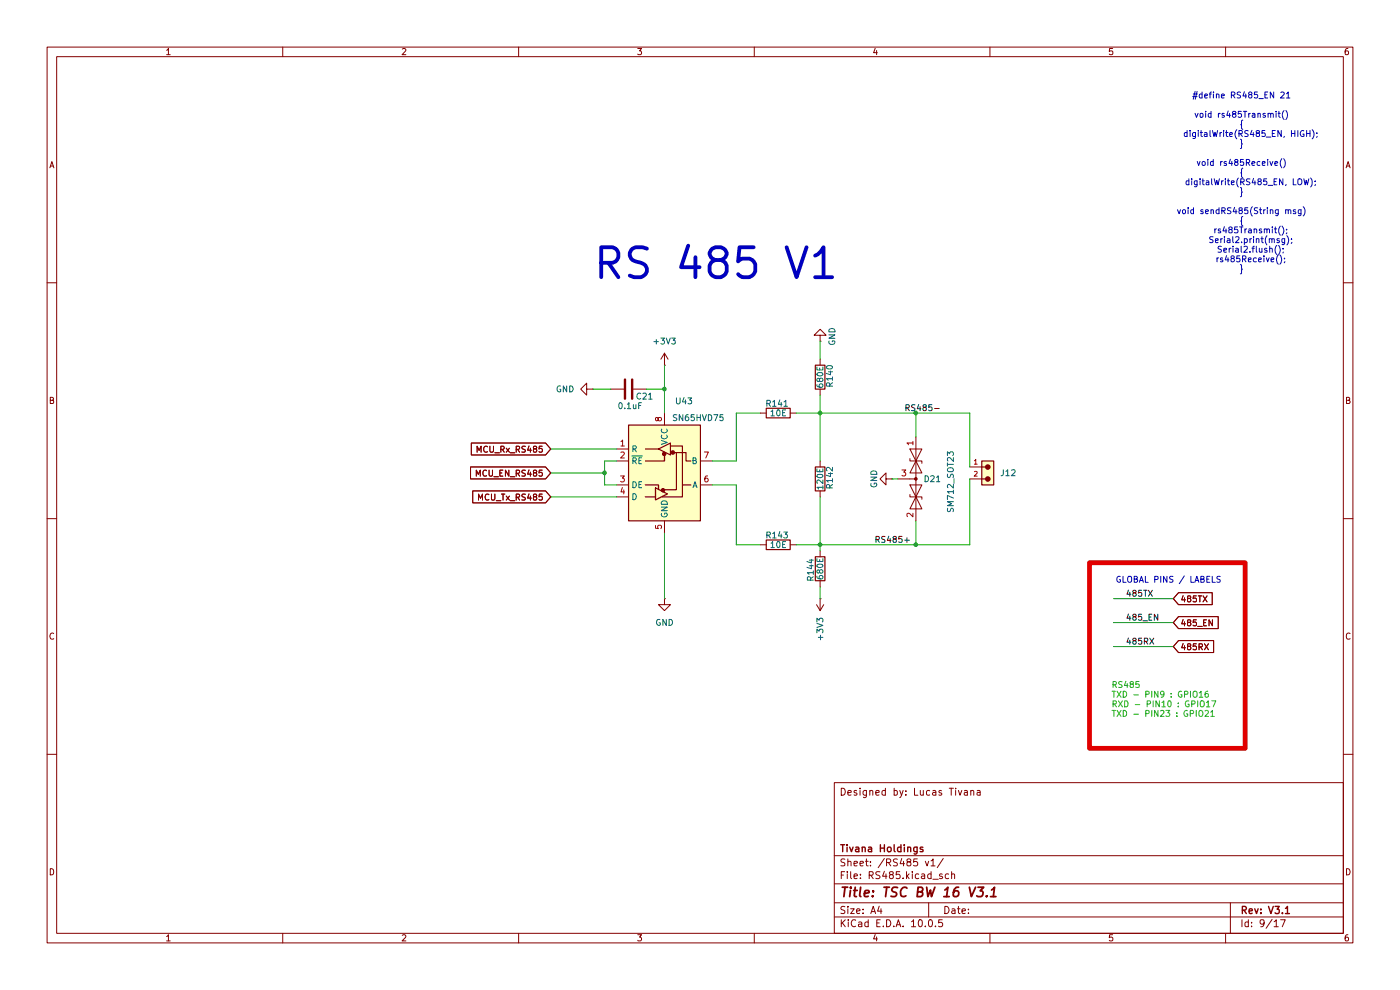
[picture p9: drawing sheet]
(kicad_sch
 (version 20260306)
 (generator "eeschema")
 (generator_version "10.0")
 (paper "A4")
 (title_block
  (title "TSC BW 16 V3.1")
  (rev "V3.1")
  (company "Tivana Holdings")
  (comment 4 "Designed by: Lucas Tivana"))
 (lib_symbols
  (symbol "Device:C"
   (pin_numbers (hide yes))
   (pin_names
    (offset 0.254)) (exclude_from_sim no) (in_bom yes) (on_board yes)
   (in_pos_files yes)
   (duplicate_pin_numbers_are_jumpers no)
   (property "Reference" "C" (at 0.635 2.54 0) (show_name no) (do_not_autoplace no) (effects (font (size 1.27 1.27)) (justify left)))
   (property "Value" "C" (at 0.635 -2.54 0) (show_name no) (do_not_autoplace no) (effects (font (size 1.27 1.27)) (justify left)))
   (property "Footprint" "" (at 0.9652 -3.81 0) (show_name no) (do_not_autoplace no) (hide yes) (effects (font (size 1.27 1.27))))
   (property "Datasheet" "" (at 0 0 0) (show_name no) (do_not_autoplace no) (hide yes) (effects (font (size 1.27 1.27))))
   (property "Description" "Unpolarized capacitor" (at 0 0 0) (show_name no) (do_not_autoplace no) (hide yes) (effects (font (size 1.27 1.27))))
   (symbol "C_0_1"
    (polyline (pts (xy -2.032 0.762) (xy 2.032 0.762)) (stroke (width 0.508) (type default)) (fill (type none)))
    (polyline (pts (xy -2.032 -0.762) (xy 2.032 -0.762)) (stroke (width 0.508) (type default)) (fill (type none))))
   (symbol "C_1_1"
    (pin passive line (at 0 3.81 270) (length 2.794) (name "" (effects (font (size 1.27 1.27)))) (number "1" (effects (font (size 1.27 1.27)))))
    (pin passive line (at 0 -3.81 90) (length 2.794) (name "" (effects (font (size 1.27 1.27)))) (number "2" (effects (font (size 1.27 1.27))))))
   (embedded_fonts no))
  (symbol "Device:R"
   (pin_numbers (hide yes))
   (pin_names
    (offset 0)) (exclude_from_sim no) (in_bom yes) (on_board yes)
   (in_pos_files yes)
   (duplicate_pin_numbers_are_jumpers no)
   (property "Reference" "R" (at 2.032 0 90) (show_name no) (do_not_autoplace no) (effects (font (size 1.27 1.27))))
   (property "Value" "R" (at 0 0 90) (show_name no) (do_not_autoplace no) (effects (font (size 1.27 1.27))))
   (property "Footprint" "" (at -1.778 0 90) (show_name no) (do_not_autoplace no) (hide yes) (effects (font (size 1.27 1.27))))
   (property "Datasheet" "" (at 0 0 0) (show_name no) (do_not_autoplace no) (hide yes) (effects (font (size 1.27 1.27))))
   (property "Description" "Resistor" (at 0 0 0) (show_name no) (do_not_autoplace no) (hide yes) (effects (font (size 1.27 1.27))))
   (symbol "R_0_1"
    (rectangle (start -1.016 -2.54) (end 1.016 2.54) (stroke (width 0.254) (type default)) (fill (type none))))
   (symbol "R_1_1"
    (pin passive line (at 0 3.81 270) (length 1.27) (name "" (effects (font (size 1.27 1.27)))) (number "1" (effects (font (size 1.27 1.27)))))
    (pin passive line (at 0 -3.81 90) (length 1.27) (name "" (effects (font (size 1.27 1.27)))) (number "2" (effects (font (size 1.27 1.27))))))
   (embedded_fonts no))
  (symbol "Diode:SM712_SOT23"
   (pin_names
    (offset 1.016) (hide yes)) (exclude_from_sim no) (in_bom yes) (on_board yes)
   (in_pos_files yes)
   (duplicate_pin_numbers_are_jumpers no)
   (property "Reference" "D" (at 0 4.445 0) (show_name no) (do_not_autoplace no) (effects (font (size 1.27 1.27))))
   (property "Value" "SM712_SOT23" (at 0 2.54 0) (show_name no) (do_not_autoplace no) (effects (font (size 1.27 1.27))))
   (property "Footprint" "Package_TO_SOT_SMD:SOT-23" (at 0 -8.89 0) (show_name no) (do_not_autoplace no) (hide yes) (effects (font (size 1.27 1.27))))
   (property "Datasheet" "https://www.littelfuse.com/~/media/electronics/datasheets/tvs_diode_arrays/littelfuse_tvs_diode_array_sm712_datasheet.pdf.pdf" (at -3.81 0 0) (show_name no) (do_not_autoplace no) (hide yes) (effects (font (size 1.27 1.27))))
   (property "Description" "7V/12V, 600W Asymmetrical TVS Diode Array, SOT-23" (at 0 0 0) (show_name no) (do_not_autoplace no) (hide yes) (effects (font (size 1.27 1.27))))
   (symbol "SM712_SOT23_0_0"
    (polyline (pts (xy 0 -1.27) (xy 0 0)) (stroke (width 0) (type default)) (fill (type none))))
   (symbol "SM712_SOT23_0_1"
    (polyline (pts (xy -6.35 0) (xy 6.35 0)) (stroke (width 0) (type default)) (fill (type none)))
    (polyline (pts (xy -6.35 -1.27) (xy -1.27 1.27) (xy -1.27 -1.27) (xy -6.35 1.27) (xy -6.35 -1.27)) (stroke (width 0.2032) (type default)) (fill (type none)))
    (polyline (pts (xy -3.302 1.27) (xy -3.81 1.27) (xy -3.81 -1.27) (xy -4.318 -1.27)) (stroke (width 0.2032) (type default)) (fill (type none)))
    (circle (center 0 0) (radius 0.254) (stroke (width 0) (type default)) (fill (type outline)))
    (polyline (pts (xy 1.27 -1.27) (xy 1.27 1.27) (xy 6.35 -1.27) (xy 6.35 1.27) (xy 1.27 -1.27)) (stroke (width 0.2032) (type default)) (fill (type none)))
    (polyline (pts (xy 4.318 1.27) (xy 3.81 1.27) (xy 3.81 -1.27) (xy 3.302 -1.27)) (stroke (width 0.2032) (type default)) (fill (type none))))
   (symbol "SM712_SOT23_1_1"
    (pin passive line (at -8.89 0 0) (length 2.54) (name "A1" (effects (font (size 1.27 1.27)))) (number "1" (effects (font (size 1.27 1.27)))))
    (pin passive line (at 8.89 0 180) (length 2.54) (name "A2" (effects (font (size 1.27 1.27)))) (number "2" (effects (font (size 1.27 1.27)))))
    (pin input line (at 0 -3.81 90) (length 2.54) (name "common" (effects (font (size 1.27 1.27)))) (number "3" (effects (font (size 1.27 1.27))))))
   (embedded_fonts no))
  (symbol "Interface_UART:SN65HVD11HD" (exclude_from_sim no) (in_bom yes) (on_board yes)
   (in_pos_files yes)
   (duplicate_pin_numbers_are_jumpers no)
   (property "Reference" "U" (at -7.62 12.7 0) (show_name no) (do_not_autoplace no) (effects (font (size 1.27 1.27))))
   (property "Value" "SN65HVD11HD" (at 2.54 12.7 0) (show_name no) (do_not_autoplace no) (effects (font (size 1.27 1.27)) (justify left)))
   (property "Footprint" "Package_SO:SOIC-8_3.9x4.9mm_P1.27mm" (at 0 22.86 0) (show_name no) (do_not_autoplace no) (hide yes) (effects (font (size 1.27 1.27))))
   (property "Datasheet" "http://www.ti.com/lit/ds/symlink/sn65hvd11-ht.pdf" (at 0 25.4 0) (show_name no) (do_not_autoplace no) (hide yes) (effects (font (size 1.27 1.27))))
   (property "Description" "3.3V, RS-485 Transceiver, SOIC-8" (at 0 0 0) (show_name no) (do_not_autoplace no) (hide yes) (effects (font (size 1.27 1.27))))
   (symbol "SN65HVD11HD_0_1"
    (rectangle (start -7.62 10.16) (end 7.62 -10.16) (stroke (width 0.254) (type default)) (fill (type background)))
    (polyline (pts (xy -4.064 5.08) (xy -1.27 5.08)) (stroke (width 0.254) (type default)) (fill (type none)))
    (polyline (pts (xy -4.064 -2.54) (xy -1.27 -2.54) (xy -1.27 -3.175)) (stroke (width 0.254) (type default)) (fill (type none)))
    (polyline (pts (xy -4.064 -5.08) (xy -1.905 -5.08)) (stroke (width 0.254) (type default)) (fill (type none)))
    (polyline (pts (xy -1.905 -3.175) (xy -1.905 -5.715) (xy 0.635 -4.445) (xy -1.905 -3.175)) (stroke (width 0.254) (type default)) (fill (type none)))
    (polyline (pts (xy -1.27 5.08) (xy 1.27 6.35) (xy 1.27 3.81) (xy -1.27 5.08)) (stroke (width 0.254) (type default)) (fill (type none)))
    (polyline (pts (xy -1.27 -3.2004) (xy -1.27 -3.4544)) (stroke (width 0.254) (type default)) (fill (type none)))
    (polyline (pts (xy -0.508 -5.08) (xy 3.81 -5.08) (xy 3.81 -2.54) (xy 5.588 -2.54)) (stroke (width 0.254) (type default)) (fill (type none)))
    (circle (center -0.3048 -3.683) (radius 0.3556) (stroke (width 0.254) (type default)) (fill (type outline)))
    (circle (center -0.0254 4.0386) (radius 0.3556) (stroke (width 0.254) (type default)) (fill (type outline)))
    (polyline (pts (xy 0 3.81) (xy 0 2.54) (xy -4.064 2.54)) (stroke (width 0.254) (type default)) (fill (type none)))
    (polyline (pts (xy 1.27 5.715) (xy 3.81 5.715) (xy 3.81 -2.54)) (stroke (width 0.254) (type default)) (fill (type none)))
    (rectangle (start 1.27 3.175) (end 1.27 3.175) (stroke (width 0) (type default)) (fill (type none)))
    (circle (center 1.778 4.318) (radius 0.3556) (stroke (width 0.254) (type default)) (fill (type outline)))
    (polyline (pts (xy 2.032 4.318) (xy 4.572 4.318) (xy 4.572 2.54) (xy 5.588 2.54)) (stroke (width 0.254) (type default)) (fill (type none)))
    (polyline (pts (xy 2.54 4.318) (xy 2.54 -3.556) (xy -0.254 -3.556)) (stroke (width 0.254) (type default)) (fill (type none))))
   (symbol "SN65HVD11HD_1_1"
    (pin output line (at -10.16 5.08 0) (length 2.54) (name "R" (effects (font (size 1.27 1.27)))) (number "1" (effects (font (size 1.27 1.27)))))
    (pin input line (at -10.16 2.54 0) (length 2.54) (name "~{RE}" (effects (font (size 1.27 1.27)))) (number "2" (effects (font (size 1.27 1.27)))))
    (pin input line (at -10.16 -2.54 0) (length 2.54) (name "DE" (effects (font (size 1.27 1.27)))) (number "3" (effects (font (size 1.27 1.27)))))
    (pin input line (at -10.16 -5.08 0) (length 2.54) (name "D" (effects (font (size 1.27 1.27)))) (number "4" (effects (font (size 1.27 1.27)))))
    (pin power_in line (at 0 -12.7 90) (length 2.54) (name "GND" (effects (font (size 1.27 1.27)))) (number "5" (effects (font (size 1.27 1.27)))))
    (pin bidirectional line (at 10.16 -2.54 180) (length 2.54) (name "A" (effects (font (size 1.27 1.27)))) (number "6" (effects (font (size 1.27 1.27)))))
    (pin bidirectional line (at 10.16 2.54 180) (length 2.54) (name "B" (effects (font (size 1.27 1.27)))) (number "7" (effects (font (size 1.27 1.27)))))
    (pin power_in line (at 0 12.7 270) (length 2.54) (name "VCC" (effects (font (size 1.27 1.27)))) (number "8" (effects (font (size 1.27 1.27))))))
   (embedded_fonts no))
  (symbol "pluggable_terminal_connector_2:691312510002"
   (pin_names
    (offset 1.016)) (exclude_from_sim no) (in_bom yes) (on_board yes)
   (in_pos_files yes)
   (duplicate_pin_numbers_are_jumpers no)
   (property "Reference" "J" (at -4.99 -1.205 0) (show_name no) (do_not_autoplace no) (effects (font (size 1.27 1.27)) (justify right bottom)))
   (property "Value" "691312510002" (at -4.95 -3.01 0) (show_name no) (do_not_autoplace no) (effects (font (size 1.27 1.27)) (justify right bottom)))
   (property "Footprint" "691312510002:691312510002" (at 0 0 0) (show_name no) (do_not_autoplace no) (hide yes) (effects (font (size 1.27 1.27)) (justify bottom)))
   (property "Datasheet" "" (at 0 0 0) (show_name no) (do_not_autoplace no) (hide yes) (effects (font (size 1.27 1.27))))
   (property "Description" "" (at 0 0 0) (show_name no) (do_not_autoplace no) (hide yes) (effects (font (size 1.27 1.27))))
   (property "MF" "Würth Elektronik" (at 0 0 0) (show_name no) (do_not_autoplace no) (hide yes) (effects (font (size 1.27 1.27)) (justify bottom)))
   (property "Description_1" "312; 5.08mm Pitch Straight Pluggable Term Block, PCB Header, Through Hole, 2 Way | Wurth Electronics 691312510002" (at 0 0 0) (show_name no) (do_not_autoplace no) (hide yes) (effects (font (size 1.27 1.27)) (justify bottom)))
   (property "Package" "None" (at 0 0 0) (show_name no) (do_not_autoplace no) (hide yes) (effects (font (size 1.27 1.27)) (justify bottom)))
   (property "Price" "None" (at 0 0 0) (show_name no) (do_not_autoplace no) (hide yes) (effects (font (size 1.27 1.27)) (justify bottom)))
   (property "SnapEDA_Link" "https://www.snapeda.com/parts/691312510002/W%25C3%25BCrth+Elektronik+Midcom/view-part/?ref=snap" (at 0 0 0) (show_name no) (do_not_autoplace no) (hide yes) (effects (font (size 1.27 1.27)) (justify bottom)))
   (property "MP" "691312510002" (at 0 0 0) (show_name no) (do_not_autoplace no) (hide yes) (effects (font (size 1.27 1.27)) (justify bottom)))
   (property "Availability" "In Stock" (at 0 0 0) (show_name no) (do_not_autoplace no) (hide yes) (effects (font (size 1.27 1.27)) (justify bottom)))
   (property "Check_prices" "https://www.snapeda.com/parts/691312510002/W%25C3%25BCrth+Elektronik+Midcom/view-part/?ref=eda" (at 0 0 0) (show_name no) (do_not_autoplace no) (hide yes) (effects (font (size 1.27 1.27)) (justify bottom)))
   (symbol "691312510002_0_0"
    (rectangle (start -3.81 -2.54) (end 1.27 0) (stroke (width 0.254) (type default)) (fill (type background)))
    (circle (center -2.54 -1.27) (radius 0.254) (stroke (width 0.635) (type default)) (fill (type none)))
    (polyline (pts (xy -2.54 -1.27) (xy -2.54 -2.54)) (stroke (width 0.254) (type default)) (fill (type none)))
    (polyline (pts (xy 0 -1.27) (xy 0 -2.54)) (stroke (width 0.254) (type default)) (fill (type none)))
    (circle (center 0 -1.27) (radius 0.254) (stroke (width 0.635) (type default)) (fill (type none)))
    (pin passive line (at -2.54 -5.08 90) (length 2.54) (name "" (effects (font (size 1.016 1.016)))) (number "1" (effects (font (size 1.016 1.016)))))
    (pin passive line (at 0 -5.08 90) (length 2.54) (name "" (effects (font (size 1.016 1.016)))) (number "2" (effects (font (size 1.016 1.016))))))
   (embedded_fonts no))
  (symbol "power:+3V3"
   (power global)
   (pin_numbers (hide yes))
   (pin_names
    (offset 0) (hide yes)) (exclude_from_sim no) (in_bom yes) (on_board yes)
   (in_pos_files yes)
   (duplicate_pin_numbers_are_jumpers no)
   (property "Reference" "#PWR" (at 0 -3.81 0) (show_name no) (do_not_autoplace no) (hide yes) (effects (font (size 1.27 1.27))))
   (property "Value" "+3V3" (at 0 3.556 0) (show_name no) (do_not_autoplace no) (effects (font (size 1.27 1.27))))
   (property "Footprint" "" (at 0 0 0) (show_name no) (do_not_autoplace no) (hide yes) (effects (font (size 1.27 1.27))))
   (property "Datasheet" "" (at 0 0 0) (show_name no) (do_not_autoplace no) (hide yes) (effects (font (size 1.27 1.27))))
   (property "Description" "Power symbol creates a global label with name \"+3V3\"" (at 0 0 0) (show_name no) (do_not_autoplace no) (hide yes) (effects (font (size 1.27 1.27))))
   (symbol "+3V3_0_1"
    (polyline (pts (xy -0.762 1.27) (xy 0 2.54)) (stroke (width 0) (type default)) (fill (type none)))
    (polyline (pts (xy 0 2.54) (xy 0.762 1.27)) (stroke (width 0) (type default)) (fill (type none)))
    (polyline (pts (xy 0 0) (xy 0 2.54)) (stroke (width 0) (type default)) (fill (type none))))
   (symbol "+3V3_1_1"
    (pin power_in line (at 0 0 90) (length 0) (name "" (effects (font (size 1.27 1.27)))) (number "1" (effects (font (size 1.27 1.27))))))
   (embedded_fonts no))
  (symbol "power:GND"
   (power global)
   (pin_numbers (hide yes))
   (pin_names
    (offset 0) (hide yes)) (exclude_from_sim no) (in_bom yes) (on_board yes)
   (in_pos_files yes)
   (duplicate_pin_numbers_are_jumpers no)
   (property "Reference" "#PWR" (at 0 -6.35 0) (show_name no) (do_not_autoplace no) (hide yes) (effects (font (size 1.27 1.27))))
   (property "Value" "GND" (at 0 -3.81 0) (show_name no) (do_not_autoplace no) (effects (font (size 1.27 1.27))))
   (property "Footprint" "" (at 0 0 0) (show_name no) (do_not_autoplace no) (hide yes) (effects (font (size 1.27 1.27))))
   (property "Datasheet" "" (at 0 0 0) (show_name no) (do_not_autoplace no) (hide yes) (effects (font (size 1.27 1.27))))
   (property "Description" "Power symbol creates a global label with name \"GND\" , ground" (at 0 0 0) (show_name no) (do_not_autoplace no) (hide yes) (effects (font (size 1.27 1.27))))
   (symbol "GND_0_1"
    (polyline (pts (xy 0 0) (xy 0 -1.27) (xy 1.27 -1.27) (xy 0 -2.54) (xy -1.27 -1.27) (xy 0 -1.27)) (stroke (width 0) (type default)) (fill (type none))))
   (symbol "GND_1_1"
    (pin power_in line (at 0 0 270) (length 0) (name "" (effects (font (size 1.27 1.27)))) (number "1" (effects (font (size 1.27 1.27))))))
   (embedded_fonts no)))
 (rectangle
  (start 231.14 119.38)
  (end 264.16 158.75)
  (stroke (width 1) (type solid) (color 225 0 0 1))
  (fill (type none)))
 (text "#define RS485_EN 21\n\nvoid rs485Transmit()\n{\n    digitalWrite(RS485_EN, HIGH);\n}\n\nvoid rs485Receive()\n{\n    digitalWrite(RS485_EN, LOW);\n}\n\nvoid sendRS485(String msg)\n{\n    rs485Transmit();\n    Serial2.print(msg);\n    Serial2.flush();\n    rs485Receive();\n}"
  (exclude_from_sim no)
  (at 263.398 38.862 0)
  (effects (font (size 1.27 1.27))))
 (text "GLOBAL PINS / LABELS"
  (exclude_from_sim no)
  (at 247.904 123.19 0)
  (effects (font (size 1.27 1.27))))
 (text "RS485\nTXD - PIN9 : GPIO16\nRXD - PIN10 : GPIO17\nTXD - PIN23 : GPIO21"
  (exclude_from_sim no)
  (at 235.712 148.59 0)
  (effects (font (size 1.27 1.27) (color 33 191 7 1)) (justify left)))
 (text "RS 485 V1"
  (exclude_from_sim no)
  (at 151.892 56.134 0)
  (effects (font (size 6.35 6.35) (thickness 0.7938))))
 (junction
  (at 140.97 82.55)
  (diameter 0)
  (color 0 0 0 0))
 (junction
  (at 194.31 87.63)
  (diameter 0)
  (color 0 0 0 0))
 (junction
  (at 173.99 115.57)
  (diameter 0)
  (color 0 0 0 0))
 (junction
  (at 194.31 115.57)
  (diameter 0)
  (color 0 0 0 0))
 (junction
  (at 173.99 87.63)
  (diameter 0)
  (color 0 0 0 0))
 (junction
  (at 128.27 100.33)
  (diameter 0)
  (color 0 0 0 0))
 (wire
  (pts (xy 205.74 87.63) (xy 205.74 99.06))
  (stroke (width 0) (type default)))
 (wire
  (pts (xy 194.31 110.49) (xy 194.31 115.57))
  (stroke (width 0) (type default)))
 (wire
  (pts (xy 128.27 97.79) (xy 128.27 100.33))
  (stroke (width 0) (type default)))
 (wire
  (pts (xy 173.99 127) (xy 173.99 124.46))
  (stroke (width 0) (type default)))
 (wire
  (pts (xy 236.22 132.08) (xy 248.92 132.08))
  (stroke (width 0) (type default)))
 (wire
  (pts (xy 173.99 115.57) (xy 194.31 115.57))
  (stroke (width 0) (type default)))
 (wire
  (pts (xy 236.22 127) (xy 248.92 127))
  (stroke (width 0) (type default)))
 (wire
  (pts (xy 140.97 82.55) (xy 140.97 87.63))
  (stroke (width 0) (type default)))
 (wire
  (pts (xy 116.84 100.33) (xy 128.27 100.33))
  (stroke (width 0) (type default)))
 (wire
  (pts (xy 173.99 115.57) (xy 173.99 116.84))
  (stroke (width 0) (type default)))
 (wire
  (pts (xy 173.99 83.82) (xy 173.99 87.63))
  (stroke (width 0) (type default)))
 (wire
  (pts (xy 116.84 95.25) (xy 130.81 95.25))
  (stroke (width 0) (type default)))
 (wire
  (pts (xy 194.31 87.63) (xy 205.74 87.63))
  (stroke (width 0) (type default)))
 (wire
  (pts (xy 137.16 82.55) (xy 140.97 82.55))
  (stroke (width 0) (type default)))
 (wire
  (pts (xy 128.27 102.87) (xy 130.81 102.87))
  (stroke (width 0) (type default)))
 (wire
  (pts (xy 190.5 101.6) (xy 189.23 101.6))
  (stroke (width 0) (type default)))
 (wire
  (pts (xy 173.99 72.39) (xy 173.99 76.2))
  (stroke (width 0) (type default)))
 (wire
  (pts (xy 194.31 87.63) (xy 194.31 92.71))
  (stroke (width 0) (type default)))
 (wire
  (pts (xy 205.74 101.6) (xy 205.74 115.57))
  (stroke (width 0) (type default)))
 (wire
  (pts (xy 125.73 82.55) (xy 129.54 82.55))
  (stroke (width 0) (type default)))
 (wire
  (pts (xy 156.21 87.63) (xy 161.29 87.63))
  (stroke (width 0) (type default)))
 (wire
  (pts (xy 194.31 115.57) (xy 205.74 115.57))
  (stroke (width 0) (type default)))
 (wire
  (pts (xy 173.99 87.63) (xy 194.31 87.63))
  (stroke (width 0) (type default)))
 (wire
  (pts (xy 128.27 100.33) (xy 128.27 102.87))
  (stroke (width 0) (type default)))
 (wire
  (pts (xy 151.13 97.79) (xy 156.21 97.79))
  (stroke (width 0) (type default)))
 (wire
  (pts (xy 140.97 113.03) (xy 140.97 127))
  (stroke (width 0) (type default)))
 (wire
  (pts (xy 168.91 115.57) (xy 173.99 115.57))
  (stroke (width 0) (type default)))
 (wire
  (pts (xy 156.21 102.87) (xy 156.21 115.57))
  (stroke (width 0) (type default)))
 (wire
  (pts (xy 151.13 102.87) (xy 156.21 102.87))
  (stroke (width 0) (type default)))
 (wire
  (pts (xy 130.81 97.79) (xy 128.27 97.79))
  (stroke (width 0) (type default)))
 (wire
  (pts (xy 173.99 87.63) (xy 173.99 97.79))
  (stroke (width 0) (type default)))
 (wire
  (pts (xy 156.21 87.63) (xy 156.21 97.79))
  (stroke (width 0) (type default)))
 (wire
  (pts (xy 140.97 77.47) (xy 140.97 82.55))
  (stroke (width 0) (type default)))
 (wire
  (pts (xy 156.21 115.57) (xy 161.29 115.57))
  (stroke (width 0) (type default)))
 (wire
  (pts (xy 168.91 87.63) (xy 173.99 87.63))
  (stroke (width 0) (type default)))
 (wire
  (pts (xy 116.84 105.41) (xy 130.81 105.41))
  (stroke (width 0) (type default)))
 (wire
  (pts (xy 173.99 105.41) (xy 173.99 115.57))
  (stroke (width 0) (type default)))
 (wire
  (pts (xy 236.22 137.16) (xy 248.92 137.16))
  (stroke (width 0) (type default)))
 (label "RS485-"
  (at 191.77 87.63 0)
  (effects (font (size 1.27 1.27)) (justify left bottom)))
 (label "485_EN"
  (at 238.76 132.08 0)
  (effects (font (size 1.27 1.27)) (justify left bottom)))
 (label "RS485+"
  (at 185.42 115.57 0)
  (effects (font (size 1.27 1.27)) (justify left bottom)))
 (label "485RX"
  (at 238.76 137.16 0)
  (effects (font (size 1.27 1.27)) (justify left bottom)))
 (label "485TX"
  (at 238.76 127 0)
  (effects (font (size 1.27 1.27)) (justify left bottom)))
 (global_label "485_EN"
  (shape input)
  (at 248.92 132.08 0)
  (fields_autoplaced yes)
  (effects (font (size 1.27 1.27)) (justify left))
  (property "Intersheetrefs" "${INTERSHEET_REFS}" (at 258.9808 132.08 0) (hide yes) (show_name no) (do_not_autoplace no) (effects (font (size 1.27 1.27)) (justify left))))
 (global_label "MCU_EN_RS485"
  (shape input)
  (at 116.84 100.33 180)
  (fields_autoplaced yes)
  (effects (font (size 1.27 1.27)) (justify right))
  (property "Intersheetrefs" "${INTERSHEET_REFS}" (at 99.2802 100.33 0) (hide yes) (show_name no) (do_not_autoplace no) (effects (font (size 1.27 1.27)) (justify right))))
 (global_label "485TX"
  (shape input)
  (at 248.92 127 0)
  (fields_autoplaced yes)
  (effects (font (size 1.27 1.27)) (justify left))
  (property "Intersheetrefs" "${INTERSHEET_REFS}" (at 257.7108 127 0) (hide yes) (show_name no) (do_not_autoplace no) (effects (font (size 1.27 1.27)) (justify left))))
 (global_label "MCU_Tx_RS485"
  (shape input)
  (at 116.84 105.41 180)
  (fields_autoplaced yes)
  (effects (font (size 1.27 1.27)) (justify right))
  (property "Intersheetrefs" "${INTERSHEET_REFS}" (at 99.764 105.41 0) (hide yes) (show_name no) (do_not_autoplace no) (effects (font (size 1.27 1.27)) (justify right))))
 (global_label "485RX"
  (shape input)
  (at 248.92 137.16 0)
  (fields_autoplaced yes)
  (effects (font (size 1.27 1.27)) (justify left))
  (property "Intersheetrefs" "${INTERSHEET_REFS}" (at 258.0132 137.16 0) (hide yes) (show_name no) (do_not_autoplace no) (effects (font (size 1.27 1.27)) (justify left))))
 (global_label "MCU_Rx_RS485"
  (shape input)
  (at 116.84 95.25 180)
  (fields_autoplaced yes)
  (effects (font (size 1.27 1.27)) (justify right))
  (property "Intersheetrefs" "${INTERSHEET_REFS}" (at 99.4616 95.25 0) (hide yes) (show_name no) (do_not_autoplace no) (effects (font (size 1.27 1.27)) (justify right))))
 (symbol
  (lib_id "power:GND")
  (at 189.23 101.6 270)
  (unit 1)
  (body_style 1)
  (exclude_from_sim no)
  (in_bom yes)
  (on_board yes)
  (in_pos_files yes)
  (dnp no)
  (property "Reference" "#PWR0207" (at 182.88 101.6 0) (hide yes) (show_name no) (do_not_autoplace no) (effects (font (size 1.27 1.27))))
  (property "Value" "GND" (at 185.42 103.632 0) (show_name no) (do_not_autoplace no) (effects (font (size 1.27 1.27)) (justify right)))
  (property "Footprint" "" (at 189.23 101.6 0) (hide yes) (show_name no) (do_not_autoplace no) (effects (font (size 1.27 1.27))))
  (property "Datasheet" "" (at 189.23 101.6 0) (hide yes) (show_name no) (do_not_autoplace no) (effects (font (size 1.27 1.27))))
  (property "Description" "Power symbol creates a global label with name \"GND\" , ground" (at 189.23 101.6 0) (hide yes) (show_name no) (do_not_autoplace no) (effects (font (size 1.27 1.27))))
  (pin "1"))
 (symbol
  (lib_id "Device:C")
  (at 133.35 82.55 90)
  (unit 1)
  (body_style 1)
  (exclude_from_sim no)
  (in_bom yes)
  (on_board yes)
  (in_pos_files yes)
  (dnp no)
  (property "Reference" "C21" (at 138.684 84.074 90) (show_name no) (do_not_autoplace no) (effects (font (size 1.27 1.27)) (justify left)))
  (property "Value" "0.1uF" (at 136.398 86.106 90) (show_name no) (do_not_autoplace no) (effects (font (size 1.27 1.27)) (justify left)))
  (property "Footprint" "Capacitor_SMD:C_1206_3216Metric" (at 137.16 81.5848 0) (hide yes) (show_name no) (do_not_autoplace no) (effects (font (size 1.27 1.27))))
  (property "Datasheet" "" (at 133.35 82.55 0) (hide yes) (show_name no) (do_not_autoplace no) (effects (font (size 1.27 1.27))))
  (property "Description" "Unpolarized capacitor" (at 133.35 82.55 0) (hide yes) (show_name no) (do_not_autoplace no) (effects (font (size 1.27 1.27))))
  (pin "1")
  (pin "2"))
 (symbol
  (lib_id "Device:R")
  (at 173.99 101.6 0)
  (unit 1)
  (body_style 1)
  (exclude_from_sim no)
  (in_bom yes)
  (on_board yes)
  (in_pos_files yes)
  (dnp no)
  (property "Reference" "R142" (at 176.022 101.346 90) (show_name no) (do_not_autoplace no) (effects (font (size 1.27 1.27))))
  (property "Value" "120E" (at 173.99 101.6 90) (show_name no) (do_not_autoplace no) (effects (font (size 1.27 1.27))))
  (property "Footprint" "Resistor_SMD:R_1206_3216Metric_Pad1.30x1.75mm_HandSolder" (at 172.212 101.6 90) (hide yes) (show_name no) (do_not_autoplace no) (effects (font (size 1.27 1.27))))
  (property "Datasheet" "" (at 173.99 101.6 0) (hide yes) (show_name no) (do_not_autoplace no) (effects (font (size 1.27 1.27))))
  (property "Description" "Resistor" (at 173.99 101.6 0) (hide yes) (show_name no) (do_not_autoplace no) (effects (font (size 1.27 1.27))))
  (pin "1")
  (pin "2"))
 (symbol
  (lib_id "Interface_UART:SN65HVD11HD")
  (at 140.97 100.33 0)
  (unit 1)
  (body_style 1)
  (exclude_from_sim no)
  (in_bom yes)
  (on_board yes)
  (in_pos_files yes)
  (dnp no)
  (property "Reference" "U43" (at 143.1133 85.09 0) (show_name no) (do_not_autoplace no) (effects (font (size 1.27 1.27)) (justify left)))
  (property "Value" "SN65HVD75" (at 142.494 88.646 0) (show_name no) (do_not_autoplace no) (effects (font (size 1.27 1.27)) (justify left)))
  (property "Footprint" "Package_SO:SOIC-8_3.9x4.9mm_P1.27mm" (at 140.97 77.47 0) (hide yes) (show_name no) (do_not_autoplace no) (effects (font (size 1.27 1.27))))
  (property "Datasheet" "http://www.ti.com/lit/ds/symlink/sn65hvd11-ht.pdf" (at 140.97 74.93 0) (hide yes) (show_name no) (do_not_autoplace no) (effects (font (size 1.27 1.27))))
  (property "Description" "3.3V, RS-485 Transceiver, SOIC-8" (at 140.97 100.33 0) (hide yes) (show_name no) (do_not_autoplace no) (effects (font (size 1.27 1.27))))
  (pin "1")
  (pin "2")
  (pin "8")
  (pin "4")
  (pin "3")
  (pin "6")
  (pin "7")
  (pin "5"))
 (symbol
  (lib_id "power:GND")
  (at 125.73 82.55 270)
  (unit 1)
  (body_style 1)
  (exclude_from_sim no)
  (in_bom yes)
  (on_board yes)
  (in_pos_files yes)
  (dnp no)
  (fields_autoplaced yes)
  (property "Reference" "#PWR0206" (at 119.38 82.55 0) (hide yes) (show_name no) (do_not_autoplace no) (effects (font (size 1.27 1.27))))
  (property "Value" "GND" (at 121.92 82.5499 90) (show_name no) (do_not_autoplace no) (effects (font (size 1.27 1.27)) (justify right)))
  (property "Footprint" "" (at 125.73 82.55 0) (hide yes) (show_name no) (do_not_autoplace no) (effects (font (size 1.27 1.27))))
  (property "Datasheet" "" (at 125.73 82.55 0) (hide yes) (show_name no) (do_not_autoplace no) (effects (font (size 1.27 1.27))))
  (property "Description" "Power symbol creates a global label with name \"GND\" , ground" (at 125.73 82.55 0) (hide yes) (show_name no) (do_not_autoplace no) (effects (font (size 1.27 1.27))))
  (pin "1"))
 (symbol
  (lib_id "power:GND")
  (at 140.97 127 0)
  (unit 1)
  (body_style 1)
  (exclude_from_sim no)
  (in_bom yes)
  (on_board yes)
  (in_pos_files yes)
  (dnp no)
  (fields_autoplaced yes)
  (property "Reference" "#PWR0208" (at 140.97 133.35 0) (hide yes) (show_name no) (do_not_autoplace no) (effects (font (size 1.27 1.27))))
  (property "Value" "GND" (at 140.97 132.08 0) (show_name no) (do_not_autoplace no) (effects (font (size 1.27 1.27))))
  (property "Footprint" "" (at 140.97 127 0) (hide yes) (show_name no) (do_not_autoplace no) (effects (font (size 1.27 1.27))))
  (property "Datasheet" "" (at 140.97 127 0) (hide yes) (show_name no) (do_not_autoplace no) (effects (font (size 1.27 1.27))))
  (property "Description" "Power symbol creates a global label with name \"GND\" , ground" (at 140.97 127 0) (hide yes) (show_name no) (do_not_autoplace no) (effects (font (size 1.27 1.27))))
  (pin "1"))
 (symbol
  (lib_id "Device:R")
  (at 165.1 115.57 90)
  (unit 1)
  (body_style 1)
  (exclude_from_sim no)
  (in_bom yes)
  (on_board yes)
  (in_pos_files yes)
  (dnp no)
  (property "Reference" "R143" (at 164.846 113.538 90) (show_name no) (do_not_autoplace no) (effects (font (size 1.27 1.27))))
  (property "Value" "10E" (at 165.1 115.57 90) (show_name no) (do_not_autoplace no) (effects (font (size 1.27 1.27))))
  (property "Footprint" "Resistor_SMD:R_1206_3216Metric_Pad1.30x1.75mm_HandSolder" (at 165.1 117.348 90) (hide yes) (show_name no) (do_not_autoplace no) (effects (font (size 1.27 1.27))))
  (property "Datasheet" "" (at 165.1 115.57 0) (hide yes) (show_name no) (do_not_autoplace no) (effects (font (size 1.27 1.27))))
  (property "Description" "Resistor" (at 165.1 115.57 0) (hide yes) (show_name no) (do_not_autoplace no) (effects (font (size 1.27 1.27))))
  (pin "1")
  (pin "2"))
 (symbol
  (lib_id "Device:R")
  (at 173.99 120.65 180)
  (unit 1)
  (body_style 1)
  (exclude_from_sim no)
  (in_bom yes)
  (on_board yes)
  (in_pos_files yes)
  (dnp no)
  (property "Reference" "R144" (at 171.958 120.904 90) (show_name no) (do_not_autoplace no) (effects (font (size 1.27 1.27))))
  (property "Value" "680E" (at 173.99 120.65 90) (show_name no) (do_not_autoplace no) (effects (font (size 1.27 1.27))))
  (property "Footprint" "Resistor_SMD:R_1206_3216Metric_Pad1.30x1.75mm_HandSolder" (at 175.768 120.65 90) (hide yes) (show_name no) (do_not_autoplace no) (effects (font (size 1.27 1.27))))
  (property "Datasheet" "" (at 173.99 120.65 0) (hide yes) (show_name no) (do_not_autoplace no) (effects (font (size 1.27 1.27))))
  (property "Description" "Resistor" (at 173.99 120.65 0) (hide yes) (show_name no) (do_not_autoplace no) (effects (font (size 1.27 1.27))))
  (pin "1")
  (pin "2"))
 (symbol
  (lib_id "pluggable_terminal_connector_2:691312510002")
  (at 210.82 101.6 270)
  (unit 1)
  (body_style 1)
  (exclude_from_sim no)
  (in_bom yes)
  (on_board yes)
  (in_pos_files yes)
  (dnp no)
  (fields_autoplaced yes)
  (property "Reference" "J12" (at 212.09 100.3299 90) (show_name no) (do_not_autoplace no) (effects (font (size 1.27 1.27)) (justify left)))
  (property "Value" "691312510002" (at 209.55 105.41 90) (hide yes) (show_name no) (do_not_autoplace no) (effects (font (size 1.27 1.27))))
  (property "Footprint" "Connector_Phoenix_MSTB:PhoenixContact_MSTBA_2,5_2-G-5,08_1x02_P5.08mm_Horizontal" (at 210.82 101.6 0) (hide yes) (show_name no) (do_not_autoplace no) (effects (font (size 1.27 1.27)) (justify bottom)))
  (property "Datasheet" "" (at 210.82 101.6 0) (hide yes) (show_name no) (do_not_autoplace no) (effects (font (size 1.27 1.27))))
  (property "Description" "" (at 210.82 101.6 0) (hide yes) (show_name no) (do_not_autoplace no) (effects (font (size 1.27 1.27))))
  (property "MF" "Würth Elektronik" (at 210.82 101.6 0) (hide yes) (show_name no) (do_not_autoplace no) (effects (font (size 1.27 1.27)) (justify bottom)))
  (property "Description_1" "312; 5.08mm Pitch Straight Pluggable Term Block, PCB Header, Through Hole, 2 Way | Wurth Electronics 691312510002" (at 210.82 101.6 0) (hide yes) (show_name no) (do_not_autoplace no) (effects (font (size 1.27 1.27)) (justify bottom)))
  (property "Package" "None" (at 210.82 101.6 0) (hide yes) (show_name no) (do_not_autoplace no) (effects (font (size 1.27 1.27)) (justify bottom)))
  (property "Price" "None" (at 210.82 101.6 0) (hide yes) (show_name no) (do_not_autoplace no) (effects (font (size 1.27 1.27)) (justify bottom)))
  (property "SnapEDA_Link" "https://www.snapeda.com/parts/691312510002/W%25C3%25BCrth+Elektronik+Midcom/view-part/?ref=snap" (at 210.82 101.6 0) (hide yes) (show_name no) (do_not_autoplace no) (effects (font (size 1.27 1.27)) (justify bottom)))
  (property "MP" "691312510002" (at 210.82 101.6 0) (hide yes) (show_name no) (do_not_autoplace no) (effects (font (size 1.27 1.27)) (justify bottom)))
  (property "Availability" "In Stock" (at 210.82 101.6 0) (hide yes) (show_name no) (do_not_autoplace no) (effects (font (size 1.27 1.27)) (justify bottom)))
  (property "Check_prices" "https://www.snapeda.com/parts/691312510002/W%25C3%25BCrth+Elektronik+Midcom/view-part/?ref=eda" (at 210.82 101.6 0) (hide yes) (show_name no) (do_not_autoplace no) (effects (font (size 1.27 1.27)) (justify bottom)))
  (pin "2")
  (pin "1"))
 (symbol
  (lib_id "power:+3V3")
  (at 140.97 77.47 0)
  (unit 1)
  (body_style 1)
  (exclude_from_sim no)
  (in_bom yes)
  (on_board yes)
  (in_pos_files yes)
  (dnp no)
  (fields_autoplaced yes)
  (property "Reference" "#PWR0204" (at 140.97 81.28 0) (hide yes) (show_name no) (do_not_autoplace no) (effects (font (size 1.27 1.27))))
  (property "Value" "+3V3" (at 140.97 72.39 0) (show_name no) (do_not_autoplace no) (effects (font (size 1.27 1.27))))
  (property "Footprint" "" (at 140.97 77.47 0) (hide yes) (show_name no) (do_not_autoplace no) (effects (font (size 1.27 1.27))))
  (property "Datasheet" "" (at 140.97 77.47 0) (hide yes) (show_name no) (do_not_autoplace no) (effects (font (size 1.27 1.27))))
  (property "Description" "Power symbol creates a global label with name \"+3V3\"" (at 140.97 77.47 0) (hide yes) (show_name no) (do_not_autoplace no) (effects (font (size 1.27 1.27))))
  (pin "1"))
 (symbol
  (lib_id "Diode:SM712_SOT23")
  (at 194.31 101.6 270)
  (unit 1)
  (body_style 1)
  (exclude_from_sim no)
  (in_bom yes)
  (on_board yes)
  (in_pos_files yes)
  (dnp no)
  (property "Reference" "D21" (at 195.834 101.6 90) (show_name no) (do_not_autoplace no) (effects (font (size 1.27 1.27)) (justify left)))
  (property "Value" "SM712_SOT23" (at 201.676 95.504 0) (show_name no) (do_not_autoplace no) (effects (font (size 1.27 1.27)) (justify left)))
  (property "Footprint" "Package_TO_SOT_SMD:SOT-23" (at 185.42 101.6 0) (hide yes) (show_name no) (do_not_autoplace no) (effects (font (size 1.27 1.27))))
  (property "Datasheet" "https://www.littelfuse.com/~/media/electronics/datasheets/tvs_diode_arrays/littelfuse_tvs_diode_array_sm712_datasheet.pdf.pdf" (at 194.31 97.79 0) (hide yes) (show_name no) (do_not_autoplace no) (effects (font (size 1.27 1.27))))
  (property "Description" "7V/12V, 600W Asymmetrical TVS Diode Array, SOT-23" (at 194.31 101.6 0) (hide yes) (show_name no) (do_not_autoplace no) (effects (font (size 1.27 1.27))))
  (pin "3")
  (pin "1")
  (pin "2"))
 (symbol
  (lib_id "Device:R")
  (at 165.1 87.63 90)
  (unit 1)
  (body_style 1)
  (exclude_from_sim no)
  (in_bom yes)
  (on_board yes)
  (in_pos_files yes)
  (dnp no)
  (property "Reference" "R141" (at 164.846 85.598 90) (show_name no) (do_not_autoplace no) (effects (font (size 1.27 1.27))))
  (property "Value" "10E" (at 165.1 87.63 90) (show_name no) (do_not_autoplace no) (effects (font (size 1.27 1.27))))
  (property "Footprint" "Resistor_SMD:R_1206_3216Metric_Pad1.30x1.75mm_HandSolder" (at 165.1 89.408 90) (hide yes) (show_name no) (do_not_autoplace no) (effects (font (size 1.27 1.27))))
  (property "Datasheet" "" (at 165.1 87.63 0) (hide yes) (show_name no) (do_not_autoplace no) (effects (font (size 1.27 1.27))))
  (property "Description" "Resistor" (at 165.1 87.63 0) (hide yes) (show_name no) (do_not_autoplace no) (effects (font (size 1.27 1.27))))
  (pin "1")
  (pin "2"))
 (symbol
  (lib_id "power:+3V3")
  (at 173.99 127 180)
  (unit 1)
  (body_style 1)
  (exclude_from_sim no)
  (in_bom yes)
  (on_board yes)
  (in_pos_files yes)
  (dnp no)
  (fields_autoplaced yes)
  (property "Reference" "#PWR0205" (at 173.99 123.19 0) (hide yes) (show_name no) (do_not_autoplace no) (effects (font (size 1.27 1.27))))
  (property "Value" "+3V3" (at 173.9899 130.81 90) (show_name no) (do_not_autoplace no) (effects (font (size 1.27 1.27)) (justify left)))
  (property "Footprint" "" (at 173.99 127 0) (hide yes) (show_name no) (do_not_autoplace no) (effects (font (size 1.27 1.27))))
  (property "Datasheet" "" (at 173.99 127 0) (hide yes) (show_name no) (do_not_autoplace no) (effects (font (size 1.27 1.27))))
  (property "Description" "Power symbol creates a global label with name \"+3V3\"" (at 173.99 127 0) (hide yes) (show_name no) (do_not_autoplace no) (effects (font (size 1.27 1.27))))
  (pin "1"))
 (symbol
  (lib_id "Device:R")
  (at 173.99 80.01 0)
  (unit 1)
  (body_style 1)
  (exclude_from_sim no)
  (in_bom yes)
  (on_board yes)
  (in_pos_files yes)
  (dnp no)
  (property "Reference" "R140" (at 176.022 79.756 90) (show_name no) (do_not_autoplace no) (effects (font (size 1.27 1.27))))
  (property "Value" "680E" (at 173.99 80.01 90) (show_name no) (do_not_autoplace no) (effects (font (size 1.27 1.27))))
  (property "Footprint" "Resistor_SMD:R_1206_3216Metric_Pad1.30x1.75mm_HandSolder" (at 172.212 80.01 90) (hide yes) (show_name no) (do_not_autoplace no) (effects (font (size 1.27 1.27))))
  (property "Datasheet" "" (at 173.99 80.01 0) (hide yes) (show_name no) (do_not_autoplace no) (effects (font (size 1.27 1.27))))
  (property "Description" "Resistor" (at 173.99 80.01 0) (hide yes) (show_name no) (do_not_autoplace no) (effects (font (size 1.27 1.27))))
  (pin "1")
  (pin "2"))
 (symbol
  (lib_id "power:GND")
  (at 173.99 72.39 180)
  (unit 1)
  (body_style 1)
  (exclude_from_sim no)
  (in_bom yes)
  (on_board yes)
  (in_pos_files yes)
  (dnp no)
  (property "Reference" "#PWR0209" (at 173.99 66.04 0) (hide yes) (show_name no) (do_not_autoplace no) (effects (font (size 1.27 1.27))))
  (property "Value" "GND" (at 176.53 71.374 90) (show_name no) (do_not_autoplace no) (effects (font (size 1.27 1.27))))
  (property "Footprint" "" (at 173.99 72.39 0) (hide yes) (show_name no) (do_not_autoplace no) (effects (font (size 1.27 1.27))))
  (property "Datasheet" "" (at 173.99 72.39 0) (hide yes) (show_name no) (do_not_autoplace no) (effects (font (size 1.27 1.27))))
  (property "Description" "Power symbol creates a global label with name \"GND\" , ground" (at 173.99 72.39 0) (hide yes) (show_name no) (do_not_autoplace no) (effects (font (size 1.27 1.27))))
  (pin "1")))
